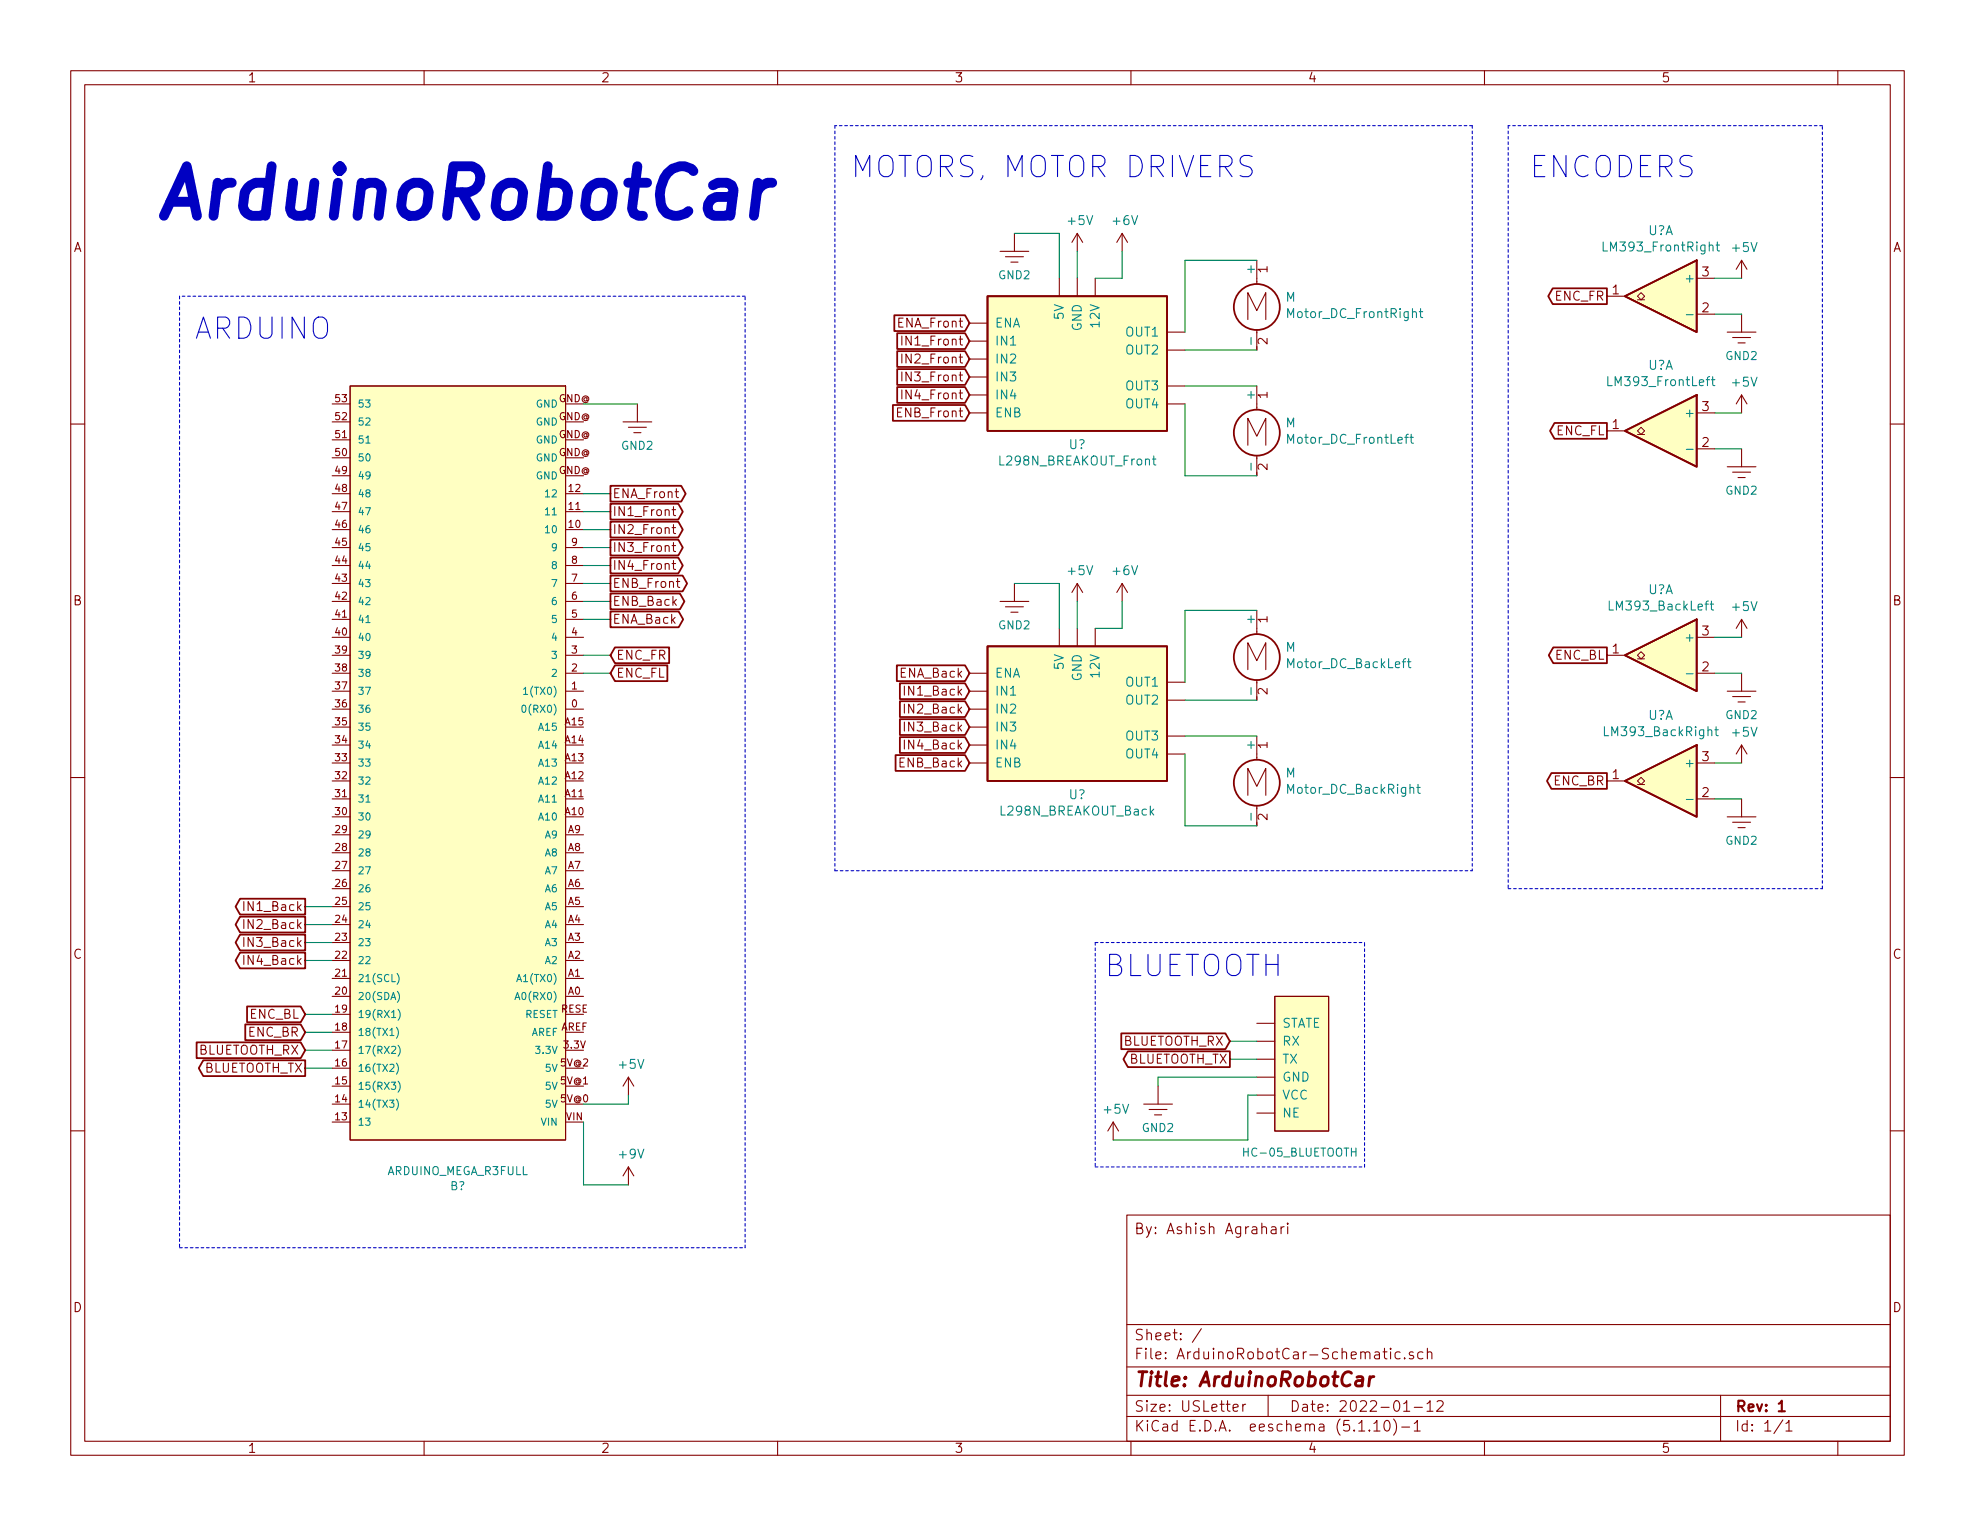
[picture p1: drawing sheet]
EESchema Schematic File Version 4
EELAYER 30 0
EELAYER END
$Descr USLetter 11000 8500
encoding utf-8
Sheet 1 1
Title "ArduinoRobotCar"
Date "2022-01-12"
Rev "1"
Comp ""
Comment1 ""
Comment2 ""
Comment3 ""
Comment4 "By: Ashish Agrahari"
$EndDescr
Wire Wire Line
	6600 1450 6600 1850
Wire Wire Line
	6600 2250 6600 2650
Wire Wire Line
	6600 2650 7000 2650
$Comp
L Motor:Motor_DC M
U 1 1
P 7000 2350
F 0 "M" H 7158 2346 50  0000 L CNN
F 1 "Motor_DC_FrontLeft" H 7158 2255 50  0000 L CNN
F 2 "" H 7000 2260 50  0001 C CNN
F 3 "~" H 7000 2260 50  0001 C CNN
	1    7000 2350
	1    0    0    -1  
$EndComp
$Comp
L Motor:Motor_DC M
U 1 1
P 7000 1650
F 0 "M" H 7158 1646 50  0000 L CNN
F 1 "Motor_DC_FrontRight" H 7158 1555 50  0000 L CNN
F 2 "" H 7000 1560 50  0001 C CNN
F 3 "~" H 7000 1560 50  0001 C CNN
	1    7000 1650
	1    0    0    -1  
$EndComp
$Comp
L AA_Custom_Components:L298N_BREAKOUT U?
U 1 1
P 6000 2050
F 0 "U?" H 6000 1625 50  0000 C CNN
F 1 "L298N_BREAKOUT_Front" H 6000 1534 50  0000 C CNN
F 2 "" H 6050 2600 50  0001 L CNN
F 3 "" H 6150 2300 50  0001 C CNN
	1    6000 2050
	1    0    0    -1  
$EndComp
$Comp
L Comparator:LM393 U?
U 1 1
P 9250 1650
F 0 "U?" H 9250 2017 50  0000 C CNN
F 1 "LM393_FrontRight" H 9250 1926 50  0000 C CNN
F 2 "" H 9250 1650 50  0001 C CNN
F 3 "http://www.ti.com/lit/ds/symlink/lm393.pdf" H 9250 1650 50  0001 C CNN
	1    9250 1650
	-1   0    0    -1  
$EndComp
$Comp
L Comparator:LM393 U?
U 1 1
P 9250 2400
F 0 "U?" H 9250 2767 50  0000 C CNN
F 1 "LM393_FrontLeft" H 9250 2676 50  0000 C CNN
F 2 "" H 9250 2400 50  0001 C CNN
F 3 "http://www.ti.com/lit/ds/symlink/lm393.pdf" H 9250 2400 50  0001 C CNN
	1    9250 2400
	-1   0    0    -1  
$EndComp
$Comp
L AA_Custom_Components:L298N_BREAKOUT U?
U 1 1
P 6000 4000
F 0 "U?" H 6000 3575 50  0000 C CNN
F 1 "L298N_BREAKOUT_Back" H 6000 3484 50  0000 C CNN
F 2 "" H 6050 4550 50  0001 L CNN
F 3 "" H 6150 4250 50  0001 C CNN
	1    6000 4000
	1    0    0    -1  
$EndComp
$Comp
L Motor:Motor_DC M
U 1 1
P 7000 3600
F 0 "M" H 7158 3596 50  0000 L CNN
F 1 "Motor_DC_BackLeft" H 7158 3505 50  0000 L CNN
F 2 "" H 7000 3510 50  0001 C CNN
F 3 "~" H 7000 3510 50  0001 C CNN
	1    7000 3600
	1    0    0    -1  
$EndComp
Wire Wire Line
	6600 4600 7000 4600
Wire Wire Line
	6600 4200 6600 4600
Wire Wire Line
	6600 3400 6600 3800
$Comp
L Comparator:LM393 U?
U 1 1
P 9250 4350
F 0 "U?" H 9250 4717 50  0000 C CNN
F 1 "LM393_BackRight" H 9250 4626 50  0000 C CNN
F 2 "" H 9250 4350 50  0001 C CNN
F 3 "http://www.ti.com/lit/ds/symlink/lm393.pdf" H 9250 4350 50  0001 C CNN
	1    9250 4350
	-1   0    0    -1  
$EndComp
$Comp
L Comparator:LM393 U?
U 1 1
P 9250 3650
F 0 "U?" H 9250 4017 50  0000 C CNN
F 1 "LM393_BackLeft" H 9250 3926 50  0000 C CNN
F 2 "" H 9250 3650 50  0001 C CNN
F 3 "http://www.ti.com/lit/ds/symlink/lm393.pdf" H 9250 3650 50  0001 C CNN
	1    9250 3650
	-1   0    0    -1  
$EndComp
Text Notes 850  1250 0    276  Italic 55
ArduinoRobotCar
$Comp
L power:+9V #PWR?
U 1 1
P 3500 6600
F 0 "#PWR?" H 3500 6450 50  0001 C CNN
F 1 "+9V" H 3515 6773 50  0000 C CNN
F 2 "" H 3500 6600 50  0001 C CNN
F 3 "" H 3500 6600 50  0001 C CNN
	1    3500 6600
	1    0    0    -1  
$EndComp
$Comp
L power:+5V #PWR?
U 1 1
P 3500 6100
F 0 "#PWR?" H 3500 5950 50  0001 C CNN
F 1 "+5V" H 3515 6273 50  0000 C CNN
F 2 "" H 3500 6100 50  0001 C CNN
F 3 "" H 3500 6100 50  0001 C CNN
	1    3500 6100
	1    0    0    -1  
$EndComp
Wire Wire Line
	3500 6100 3500 6150
$Comp
L power:+5V #PWR?
U 1 1
P 9700 4250
F 0 "#PWR?" H 9700 4100 50  0001 C CNN
F 1 "+5V" H 9715 4423 50  0000 C CNN
F 2 "" H 9700 4250 50  0001 C CNN
F 3 "" H 9700 4250 50  0001 C CNN
	1    9700 4250
	1    0    0    -1  
$EndComp
$Comp
L SparkFun-PowerSymbols:GND2 #GND?
U 1 1
P 9700 4450
F 0 "#GND?" H 9750 4400 45  0001 L BNN
F 1 "GND2" H 9700 4220 45  0000 C CNN
F 2 "" H 9700 4125 60  0001 C CNN
F 3 "" H 9700 4350 60  0001 C CNN
	1    9700 4450
	1    0    0    -1  
$EndComp
Wire Wire Line
	9700 4450 9550 4450
Wire Wire Line
	9550 4250 9700 4250
$Comp
L power:+5V #PWR?
U 1 1
P 9700 3550
F 0 "#PWR?" H 9700 3400 50  0001 C CNN
F 1 "+5V" H 9715 3723 50  0000 C CNN
F 2 "" H 9700 3550 50  0001 C CNN
F 3 "" H 9700 3550 50  0001 C CNN
	1    9700 3550
	1    0    0    -1  
$EndComp
$Comp
L SparkFun-PowerSymbols:GND2 #GND?
U 1 1
P 9700 3750
F 0 "#GND?" H 9750 3700 45  0001 L BNN
F 1 "GND2" H 9700 3520 45  0000 C CNN
F 2 "" H 9700 3425 60  0001 C CNN
F 3 "" H 9700 3650 60  0001 C CNN
	1    9700 3750
	1    0    0    -1  
$EndComp
Wire Wire Line
	9700 3750 9550 3750
Wire Wire Line
	9550 3550 9700 3550
$Comp
L power:+5V #PWR?
U 1 1
P 9700 2300
F 0 "#PWR?" H 9700 2150 50  0001 C CNN
F 1 "+5V" H 9715 2473 50  0000 C CNN
F 2 "" H 9700 2300 50  0001 C CNN
F 3 "" H 9700 2300 50  0001 C CNN
	1    9700 2300
	1    0    0    -1  
$EndComp
$Comp
L SparkFun-PowerSymbols:GND2 #GND?
U 1 1
P 9700 2500
F 0 "#GND?" H 9750 2450 45  0001 L BNN
F 1 "GND2" H 9700 2270 45  0000 C CNN
F 2 "" H 9700 2175 60  0001 C CNN
F 3 "" H 9700 2400 60  0001 C CNN
	1    9700 2500
	1    0    0    -1  
$EndComp
Wire Wire Line
	9700 2500 9550 2500
Wire Wire Line
	9550 2300 9700 2300
$Comp
L power:+5V #PWR?
U 1 1
P 9700 1550
F 0 "#PWR?" H 9700 1400 50  0001 C CNN
F 1 "+5V" H 9715 1723 50  0000 C CNN
F 2 "" H 9700 1550 50  0001 C CNN
F 3 "" H 9700 1550 50  0001 C CNN
	1    9700 1550
	1    0    0    -1  
$EndComp
$Comp
L SparkFun-PowerSymbols:GND2 #GND?
U 1 1
P 9700 1750
F 0 "#GND?" H 9750 1700 45  0001 L BNN
F 1 "GND2" H 9700 1520 45  0000 C CNN
F 2 "" H 9700 1425 60  0001 C CNN
F 3 "" H 9700 1650 60  0001 C CNN
	1    9700 1750
	1    0    0    -1  
$EndComp
Wire Wire Line
	9700 1750 9550 1750
Wire Wire Line
	9550 1550 9700 1550
$Comp
L power:+5V #PWR?
U 1 1
P 6000 3350
F 0 "#PWR?" H 6000 3200 50  0001 C CNN
F 1 "+5V" H 6015 3523 50  0000 C CNN
F 2 "" H 6000 3350 50  0001 C CNN
F 3 "" H 6000 3350 50  0001 C CNN
	1    6000 3350
	1    0    0    -1  
$EndComp
$Comp
L SparkFun-PowerSymbols:GND2 #GND?
U 1 1
P 5650 3250
F 0 "#GND?" H 5700 3200 45  0001 L BNN
F 1 "GND2" H 5650 3020 45  0000 C CNN
F 2 "" H 5650 2925 60  0001 C CNN
F 3 "" H 5650 3150 60  0001 C CNN
	1    5650 3250
	1    0    0    -1  
$EndComp
$Comp
L power:+6V #PWR?
U 1 1
P 6250 3350
F 0 "#PWR?" H 6250 3200 50  0001 C CNN
F 1 "+6V" H 6265 3523 50  0000 C CNN
F 2 "" H 6250 3350 50  0001 C CNN
F 3 "" H 6250 3350 50  0001 C CNN
	1    6250 3350
	1    0    0    -1  
$EndComp
Wire Wire Line
	5900 3500 5900 3250
Wire Wire Line
	5900 3250 5650 3250
Wire Wire Line
	6000 3350 6000 3500
Wire Wire Line
	6100 3500 6250 3500
Wire Wire Line
	6250 3500 6250 3350
$Comp
L power:+5V #PWR?
U 1 1
P 6000 1400
F 0 "#PWR?" H 6000 1250 50  0001 C CNN
F 1 "+5V" H 6015 1573 50  0000 C CNN
F 2 "" H 6000 1400 50  0001 C CNN
F 3 "" H 6000 1400 50  0001 C CNN
	1    6000 1400
	1    0    0    -1  
$EndComp
$Comp
L SparkFun-PowerSymbols:GND2 #GND?
U 1 1
P 5650 1300
F 0 "#GND?" H 5700 1250 45  0001 L BNN
F 1 "GND2" H 5650 1070 45  0000 C CNN
F 2 "" H 5650 975 60  0001 C CNN
F 3 "" H 5650 1200 60  0001 C CNN
	1    5650 1300
	1    0    0    -1  
$EndComp
$Comp
L power:+6V #PWR?
U 1 1
P 6250 1400
F 0 "#PWR?" H 6250 1250 50  0001 C CNN
F 1 "+6V" H 6265 1573 50  0000 C CNN
F 2 "" H 6250 1400 50  0001 C CNN
F 3 "" H 6250 1400 50  0001 C CNN
	1    6250 1400
	1    0    0    -1  
$EndComp
Wire Wire Line
	5900 1550 5900 1300
Wire Wire Line
	5900 1300 5650 1300
Wire Wire Line
	6000 1400 6000 1550
Wire Wire Line
	6250 1550 6250 1400
Wire Wire Line
	6100 1550 6250 1550
$Comp
L SparkFun-PowerSymbols:GND2 #GND?
U 1 1
P 3550 2250
F 0 "#GND?" H 3600 2200 45  0001 L BNN
F 1 "GND2" H 3550 2020 45  0000 C CNN
F 2 "" H 3550 1925 60  0001 C CNN
F 3 "" H 3550 2150 60  0001 C CNN
	1    3550 2250
	1    0    0    -1  
$EndComp
Wire Wire Line
	3550 2250 3250 2250
Text GLabel 8950 1650 0    50   Output ~ 0
ENC_FR
Text GLabel 3400 3650 2    50   Input ~ 0
ENC_FR
Text GLabel 8950 2400 0    50   Output ~ 0
ENC_FL
Text GLabel 3400 3750 2    50   Input ~ 0
ENC_FL
Text GLabel 8950 3650 0    50   Output ~ 0
ENC_BL
Text GLabel 1700 5650 0    50   Input ~ 0
ENC_BL
$Comp
L SparkFun-Boards:ARDUINO_MEGA_R3FULL B?
U 1 1
P 2550 4250
F 0 "B?" H 2550 6610 45  0000 C CNN
F 1 "ARDUINO_MEGA_R3FULL" H 2550 6526 45  0000 C CNN
F 2 "ARDUINO_MEGA" H 2550 6400 20  0001 C CNN
F 3 "" H 2550 4250 50  0001 C CNN
	1    2550 4250
	-1   0    0    1   
$EndComp
Text GLabel 1700 5750 0    50   Input ~ 0
ENC_BR
Text GLabel 8950 4350 0    50   Output ~ 0
ENC_BR
Text GLabel 5400 3850 0    50   Input ~ 0
IN1_Back
Text GLabel 1700 5050 0    50   Output ~ 0
IN1_Back
Text GLabel 1700 5150 0    50   Output ~ 0
IN2_Back
Text GLabel 1700 5250 0    50   Output ~ 0
IN3_Back
Text GLabel 1700 5350 0    50   Output ~ 0
IN4_Back
Text GLabel 5400 3950 0    50   Input ~ 0
IN2_Back
Text GLabel 5400 4050 0    50   Input ~ 0
IN3_Back
Text GLabel 5400 4150 0    50   Input ~ 0
IN4_Back
Text GLabel 5400 3750 0    50   Input ~ 0
ENA_Back
Text GLabel 5400 4250 0    50   Input ~ 0
ENB_Back
Text GLabel 3400 3350 2    50   Output ~ 0
ENB_Back
Text GLabel 3400 3450 2    50   Output ~ 0
ENA_Back
Text GLabel 5400 1900 0    50   Input ~ 0
IN1_Front
Text GLabel 5400 2000 0    50   Input ~ 0
IN2_Front
Text GLabel 5400 2100 0    50   Input ~ 0
IN3_Front
Text GLabel 5400 2200 0    50   Input ~ 0
IN4_Front
Text GLabel 5400 1800 0    50   Input ~ 0
ENA_Front
Text GLabel 5400 2300 0    50   Input ~ 0
ENB_Front
Text GLabel 3400 2850 2    50   Output ~ 0
IN1_Front
Text GLabel 3400 2950 2    50   Output ~ 0
IN2_Front
Text GLabel 3400 3050 2    50   Output ~ 0
IN3_Front
Text GLabel 3400 3150 2    50   Output ~ 0
IN4_Front
Text GLabel 3400 2750 2    50   Output ~ 0
ENA_Front
Text GLabel 3400 3250 2    50   Output ~ 0
ENB_Front
Wire Wire Line
	7000 2150 6600 2150
Wire Wire Line
	7000 1450 6600 1450
Wire Wire Line
	7000 1950 6600 1950
Wire Wire Line
	7000 3400 6600 3400
Wire Wire Line
	7000 3900 6600 3900
$Comp
L Motor:Motor_DC M
U 1 1
P 7000 4300
F 0 "M" H 7158 4296 50  0000 L CNN
F 1 "Motor_DC_BackRight" H 7158 4205 50  0000 L CNN
F 2 "" H 7000 4210 50  0001 C CNN
F 3 "~" H 7000 4210 50  0001 C CNN
	1    7000 4300
	1    0    0    -1  
$EndComp
Wire Wire Line
	7000 4100 6600 4100
Wire Wire Line
	3400 2750 3250 2750
Wire Wire Line
	3400 2850 3250 2850
Wire Wire Line
	3400 2950 3250 2950
Wire Wire Line
	3250 3050 3400 3050
Wire Wire Line
	3250 3150 3400 3150
Wire Wire Line
	3250 3250 3400 3250
Wire Wire Line
	3250 3350 3400 3350
Wire Wire Line
	3250 3450 3400 3450
Wire Wire Line
	3250 3650 3400 3650
Wire Wire Line
	3250 3750 3400 3750
Wire Wire Line
	1700 5050 1850 5050
Wire Wire Line
	1700 5150 1850 5150
Wire Wire Line
	1700 5250 1850 5250
Wire Wire Line
	1700 5350 1850 5350
Wire Wire Line
	1700 5650 1850 5650
Wire Wire Line
	1700 5750 1850 5750
Wire Wire Line
	3250 6150 3500 6150
Wire Wire Line
	3250 6250 3250 6600
Wire Wire Line
	3250 6600 3500 6600
Wire Notes Line
	1000 6950 4150 6950
Wire Notes Line
	4150 6950 4150 1650
Wire Notes Line
	4150 1650 1000 1650
Wire Notes Line
	1000 1650 1000 6950
Wire Notes Line
	4650 4850 8200 4850
Wire Notes Line
	8200 700  4650 700 
Wire Notes Line
	8400 4950 10150 4950
Wire Notes Line
	10150 4950 10150 700 
Wire Notes Line
	10150 700  8400 700 
Wire Notes Line
	8400 700  8400 4950
Wire Notes Line
	8200 700  8200 4850
Wire Notes Line
	4650 700  4650 4850
Text Notes 1850 1900 2    118  ~ 0
ARDUINO
Text Notes 7000 1000 2    118  ~ 0
MOTORS, MOTOR DRIVERS
Text Notes 9450 1000 2    118  ~ 0
ENCODERS
Wire Notes Line
	6100 5250 6100 6500
Wire Notes Line
	6100 6500 7600 6500
Wire Notes Line
	7600 6500 7600 5250
Wire Notes Line
	6100 5250 7600 5250
Text Notes 7150 5450 2    118  ~ 0
BLUETOOTH
$Comp
L AA_Custom_Components:HC-05_BLUETOOTH J?
U 1 1
P 7250 5900
F 0 "J?" H 7678 5967 45  0001 L CNN
F 1 "HC-05_BLUETOOTH" H 6914 5383 45  0000 L CNN
F 2 "" H 7400 6200 20  0001 C CNN
F 3 "" H 6650 5500 50  0001 C CNN
	1    7250 5900
	1    0    0    -1  
$EndComp
$Comp
L power:+5V #PWR?
U 1 1
P 6200 6350
F 0 "#PWR?" H 6200 6200 50  0001 C CNN
F 1 "+5V" H 6215 6523 50  0000 C CNN
F 2 "" H 6200 6350 50  0001 C CNN
F 3 "" H 6200 6350 50  0001 C CNN
	1    6200 6350
	1    0    0    -1  
$EndComp
Text GLabel 1700 5850 0    50   Input ~ 0
BLUETOOTH_RX
Text GLabel 1700 5950 0    50   Output ~ 0
BLUETOOTH_TX
Wire Wire Line
	1700 5850 1850 5850
Wire Wire Line
	1700 5950 1850 5950
Text GLabel 6850 5800 0    50   Input ~ 0
BLUETOOTH_RX
Text GLabel 6850 5900 0    50   Output ~ 0
BLUETOOTH_TX
Wire Wire Line
	6850 5800 7000 5800
Wire Wire Line
	6850 5900 7000 5900
Wire Wire Line
	6200 6350 6950 6350
Wire Wire Line
	6950 6350 6950 6100
Wire Wire Line
	6950 6100 7000 6100
$Comp
L SparkFun-PowerSymbols:GND2 #GND?
U 1 1
P 6450 6050
F 0 "#GND?" H 6500 6000 45  0001 L BNN
F 1 "GND2" H 6450 5820 45  0000 C CNN
F 2 "" H 6450 5725 60  0001 C CNN
F 3 "" H 6450 5950 60  0001 C CNN
	1    6450 6050
	1    0    0    -1  
$EndComp
Wire Wire Line
	6450 6050 6450 6000
Wire Wire Line
	6450 6000 7000 6000
$EndSCHEMATC
